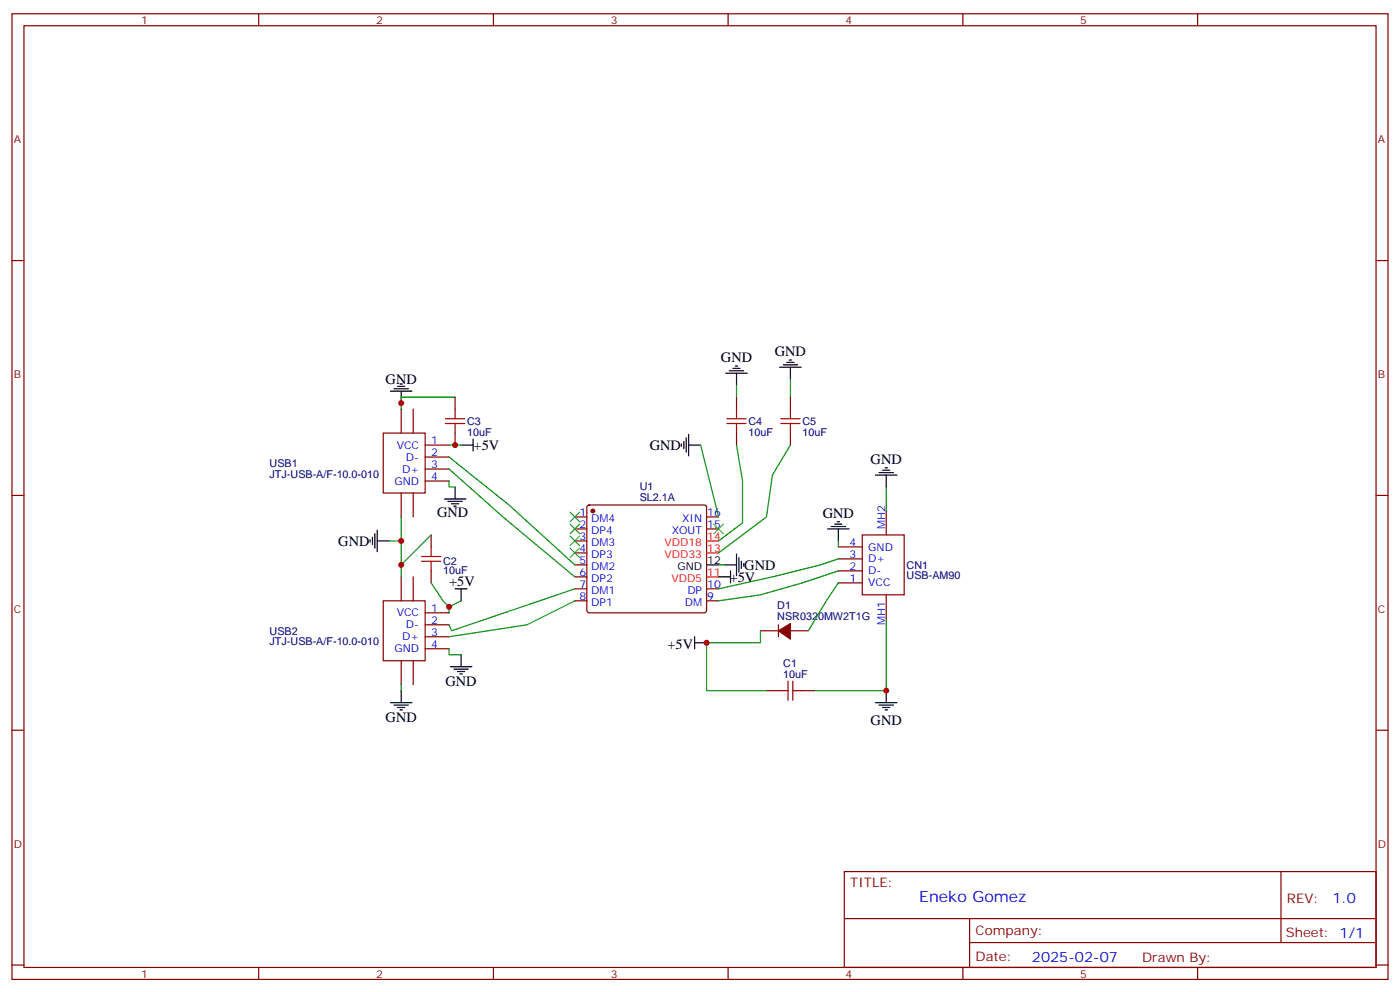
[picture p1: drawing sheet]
<svg xmlns="http://www.w3.org/2000/svg" width="412mm" height="292mm" viewBox="0 0 412 292" stroke-linecap="round" stroke-linejoin="round" font-family="sans-serif">
<g fill="none" stroke="#870000" stroke-width=".35">
<path d="M3.5 4.1h405.4v284.3h-405.4zM7.1 7.6h398.2v277.3h-398.2zM76.2 4.1v3.5M145.3 4.1v3.5M214.5 4.1v3.5M283.6 4.1v3.5M352.8 4.1v3.5M3.5 76.7h3.6M405.3 76.7h3.6M134.1 116.9v3.6M217 116.9v3.6M232.8 116.9v3.6"/>
<path d="M112.9 127.5h12.3v17.7h-12.3zM118.2 120.5v7M121.7 120.5v7M125.2 131.1h7.1M125.2 134.6h7.1M125.2 138.1h7.1M134.1 127.5v3.6M217 127.5v3.6M232.8 127.5v3.6M3.5 145.9h3.6M118.2 145.2v7M121.7 145.2v7"/>
<path d="M125.2 141.6h7.1M127 157.5v3.5M169.3 152.2h3.6M169.3 155.8h3.6M169.3 159.3h3.6M173.1 148.9l.5-.2h33.8l.5 .2 .2 .5v30.3l-.2 .5-.5 .2h-33.8l-.5-.2-.2-.5v-30.3zM208.1 152.2h3.6M208.1 155.8h3.6M254 157.5h12.3v17.7h-12.3zM261.1 150.5v7M405.3 145.9h3.6M112.9 176.9h12.3v17.7h-12.3z"/>
<path d="M118.2 169.9v7M121.7 169.9v7M127 168.1v3.5M169.3 162.8h3.6M169.3 166.3h3.6M169.3 169.9h3.6M169.3 173.4h3.6M169.3 176.9h3.6M208.1 173.4h3.6M208.1 176.9h3.6M246.9 171.6h7.1M246.9 168.1h7.1"/>
<path d="M246.9 164.6h7.1M246.9 161h7.1M261.1 175.2v7M118.2 194.6v7M121.7 194.6v7M125.2 180.4h7.1M125.2 184h7.1M125.2 187.5h7.1M125.2 191h7.1M224 185.7h5.3M229.3 184v3.5M232.8 185.7h5.3"/>
<path d="M3.5 215h3.6M225.8 203.4h3.5M236.4 203.4h3.5M405.3 215h3.6M248.7 256.6h156.6v28.3h-156.6zM377.3 256.7v20.8M248.7 270.5h156.5M285.6 277.5h119.6M285.6 270.5v14.1M3.5 284.2h3.6M76.2 284.9v3.5M145.3 284.9v3.5"/>
<path d="M214.5 284.9v3.5M283.6 284.9v3.5M352.8 284.9v3.5M405.3 284.2h3.6"/>
</g>
<g fill="#870000" stroke="#870000" stroke-width=".35">
<path d="M229.3 185.7l3.5-2.1v4.6z"/>
<circle cx="174.6" cy="150.5" r=".53"/>
</g>
<path d="M208.1 159.3h3.6M208.1 169.9h3.6M208.1 162.8h3.6" fill="none" stroke="#f00" stroke-width=".35"/>
<g fill="none" stroke="#000" stroke-width=".35">
<path d="M115 115.2h6.4M116.1 114.5h4.2M117.1 113.8h2.1M117.8 113.1h.7M118.2 115.2v3.5M213.8 109.9h6.3M214.8 109.2h4.3M215.9 108.5h2.1M216.6 107.8h.7M217 109.9v3.5M229.7 108.1h6.3M230.7 107.4h4.2"/>
<path d="M231.8 106.7h2.1M232.5 106h.7M232.8 108.1v3.6M135.8 131.1h3.5M139.3 129.3v3.5M200.7 130.7v.7M201.4 130v2.1M202.1 128.9v4.3M202.8 131.1h3.6M202.8 127.9v6.3M257.9 139.9h6.3M258.9 139.2h4.3"/>
<path d="M260 138.5h2.1M260.7 137.8h.7M261.1 139.9v3.5M109 158.9v.7M109.7 158.2v2.1M110.4 157.2v4.2M111.1 159.3h3.6M111.1 156.1v6.4M130.9 146.9h6.3M131.9 147.6h4.3M133 148.3h2.1M133.7 149h.7"/>
<path d="M134.1 143.4v3.5M243.8 155.8h6.3M244.8 155h4.3M245.9 154.3h2.1M246.6 153.6h.7M246.9 155.8v3.5M134.1 173.4h3.5M135.8 173.4v3.5M208.1 166.3h3.6M211.7 169.9h3.5M213.4 166.3h3.6M215.2 168.1v3.5"/>
<path d="M217 163.2v6.3M217.7 164.2v4.3M218.4 165.3v2.1M219.1 166v.7M132.6 196.3h6.4M133.7 197h4.2M134.8 197.7h2.1M135.5 198.4h.7M135.8 192.8v3.5M204.6 189.3h3.5M204.6 187.5v3.5M115 206.9h6.4"/>
<path d="M116.1 207.6h4.2M117.1 208.3h2.1M117.8 209h.7M118.2 203.4v3.5M257.9 206.9h6.3M258.9 207.6h4.3M260 208.3h2.1M260.7 209h.7M261.1 203.4v3.5"/>
</g>
<g fill="none" stroke="#008700" stroke-width=".35">
<path d="M134.1 116.9h-15.9v3.6M217 113.4v3.5M232.8 111.7v5.2M132.3 134.6l17.6 14.1 19.4 17.6M132.3 138.1l15.9 14.1 21.1 17.7M132.3 131.1h3.5M206.4 131.1l5.3 21.1M217 131.1l1.7 10.5v12.4l-7 5.3M232.8 131.1l-5.3 8.8-1.7 12.3-14.1 10.6M114.7 159.3h3.5M118.2 152.2v17.7M127 157.5l-8.8 8.8"/>
<path d="M132.3 141.6v1.8h1.8M246.9 159.3v1.7M261.1 143.4v7.1M127 171.6l3.5 5.3 1.8 1.8M135.8 176.9l-3.5 1.8v1.7M169.3 173.4l-36.3 12.3-.7-1.7M169.3 176.9l-14.1 7.1-22.9 3.5M211.7 166.3h1.7M246.9 164.6l-5.2 1.7-14.2 3.6-15.8 3.5M246.9 168.1l-10.5 3.5-12.4 3.6-12.3 1.7M246.9 171.6l-3.5 5.3-5.3 8.8M132.3 191v1.8h3.5"/>
<path d="M224 185.7v3.6h-15.9v14.1h17.7M261.1 182.2v21.2h-21.2M118.2 201.6v1.8"/>
</g>
<g fill="none" stroke="#a10000" stroke-width=".35">
<path d="M131.2 124.7h5.7M131.2 123.3h5.7M134.1 120.5v2.8M134.1 124.7v2.8M214.1 124.7h5.7M214.1 123.3h5.7M217 120.5v2.8M217 124.7v2.8M230 124.7h5.7M230 123.3h5.7M232.8 120.5v2.8M232.8 124.7v2.8"/>
<path d="M124.2 165.3h5.6M124.2 163.9h5.6M127 161v2.9M127 165.3v2.8M229.3 203.4h2.8M232.1 200.6v5.6M233.5 203.4h2.9M233.5 200.6v5.6"/>
</g>
<path d="M167.9 150.8l2.8 2.8M167.9 154.3l2.8 2.9M167.9 157.9l2.8 2.8M170.7 150.8l-2.8 2.8M170.7 154.3l-2.8 2.9M170.7 157.9l-2.8 2.8M210.3 154.3l2.8 2.9M213.1 154.3l-2.8 2.9M167.9 161.4l2.8 2.8M170.7 161.4l-2.8 2.8" fill="none" stroke="#3c3" stroke-width=".35"/>
<g fill="#c00">
<circle cx="118.2" cy="159.3" r=".88"/>
<circle cx="208.1" cy="189.3" r=".88"/>
<circle cx="261.1" cy="203.4" r=".88"/>
<circle cx="134.1" cy="131.1" r=".88"/>
<circle cx="118.2" cy="166.3" r=".88"/>
<circle cx="132.3" cy="178.7" r=".88"/>
<circle cx="118.2" cy="118.7" r=".88"/>
</g>
<text font-size="4.6" fill="#00f" x="270.8" y="265.7">Eneko Gomez</text>
<g font-size="4.2">
<text x="212.4" y="106.7">GND</text>
<text x="228.2" y="105">GND</text>
<text x="113.6" y="113">GND</text>
<text x="139.5" y="132.5">+5V</text>
<text x="191.4" y="132.5">GND</text>
<text x="256.5" y="136.7">GND</text>
<text x="128.8" y="152.2">GND</text>
<text x="242.4" y="152.5">GND</text>
<text x="99.7" y="160.7">GND</text>
<text x="219.3" y="167.7">GND</text>
<text x="132.3" y="172.7">+5V</text>
<text x="214.9" y="171.3">+5V</text>
<text x="196.6" y="191.1">+5V</text>
<text x="131.2" y="202">GND</text>
<text x="113.6" y="212.5">GND</text>
<text x="256.5" y="213.6">GND</text>
</g>
<g font-size="4.2" fill="#00f">
<text x="392.5" y="265.9">1.0</text>
<text x="304" y="283.3">2025-02-07</text>
</g>
<g font-size="3.9" fill="#800">
<text x="250.5" y="261.2">TITLE:</text>
<text x="379.1" y="265.9">REV:</text>
<text x="287.4" y="275.4">Company:</text>
<text x="378.7" y="276">Sheet: 1/1</text>
<text x="287.4" y="283.1">Date:</text>
<text x="336.4" y="283.2">Drawn By:</text>
</g>
<g font-size="3.2" fill="#800">
<text x="41.6" y="7.1">1</text>
<text x="110.8" y="7.1">2</text>
<text x="179.9" y="7.1">3</text>
<text x="249.1" y="7.1">4</text>
<text x="318.2" y="7.1">5</text>
<text x="4.1" y="42.2">A</text>
<text x="405.9" y="42.2">A</text>
<text x="4.1" y="111.3">B</text>
<text x="405.9" y="111.3">B</text>
<text x="4.1" y="180.4">C</text>
<text x="405.9" y="180.4">C</text>
<text x="4.1" y="249.6">D</text>
<text x="405.9" y="249.6">D</text>
<text x="41.6" y="287.9">1</text>
<text x="110.8" y="287.9">2</text>
<text x="179.9" y="287.9">3</text>
<text x="249.1" y="287.9">4</text>
<text x="318.2" y="287.9">5</text>
</g>
<g font-size="3.2" fill="#000080">
<text x="137.6" y="125.1">C3</text>
<text x="220.5" y="125.1">C4</text>
<text x="236.4" y="125.1">C5</text>
<text x="137.6" y="128.4">10uF</text>
<text x="220.5" y="128.4">10uF</text>
<text x="236.4" y="128.4">10uF</text>
<text x="79.4" y="137.5">USB1</text>
<text x="79.4" y="140.7">JTJ-USB-A/F-10.0-010</text>
<text x="188.5" y="147.5">SL2.1A</text>
<text x="188.5" y="144.4">U1</text>
<text x="130.5" y="166.3">C2</text>
<text x="267.1" y="167.5">CN1</text>
<text x="130.5" y="168.9">10uF</text>
<text x="267.1" y="170.6">USB-AM90</text>
<text x="229" y="179.4">D1</text>
<text x="229" y="182.6">NSR0320MW2T1G</text>
<text x="79.4" y="190.1">JTJ-USB-A/F-10.0-010</text>
<text x="79.4" y="186.9">USB2</text>
<text x="230.7" y="196.3">C1</text>
<text x="230.7" y="199.5">10uF</text>
</g>
<g font-size="3.2" fill="#00f">
<text x="127" y="130.7">1</text>
<text x="116.9" y="132.1">VCC</text>
<text x="119.6" y="135.6">D-</text>
<text x="127" y="134.2">2</text>
<text x="127" y="137.8">3</text>
<text x="116.2" y="142.7">GND</text>
<text x="118.4" y="139.2">D+</text>
<text x="127" y="141.3">4</text>
<text x="170.7" y="151.9">1</text>
<text x="170.7" y="155.4">2</text>
<text x="174.2" y="153.6">DM4</text>
<text x="200.9" y="153.6">XIN</text>
<text x="208.3" y="155.4">15</text>
<text x="208.3" y="151.9">16</text>
<text x="260.7" y="155.8" transform="rotate(-90 260.7 155.8)">MH2</text>
<text x="170.7" y="158.9">3</text>
<text x="174.2" y="157.2">DP4</text>
<text x="174.2" y="160.7">DM3</text>
<text x="197.9" y="157.2">XOUT</text>
<text x="250.2" y="160.7">4</text>
<text x="170.7" y="162.5">4</text>
<text x="170.7" y="166">5</text>
<text x="174.2" y="164.2">DP3</text>
<text x="174.2" y="167.7">DM2</text>
<text x="250.2" y="167.7">2</text>
<text x="250.2" y="164.2">3</text>
<text x="255.8" y="165.6">D+</text>
<text x="255.8" y="162.1">GND</text>
<text x="170.7" y="169.5">6</text>
<text x="170.7" y="173">7</text>
<text x="174.2" y="171.3">DP2</text>
<text x="208.3" y="173">10</text>
<text x="250.2" y="171.3">1</text>
<text x="255.8" y="172.7">VCC</text>
<text x="255.8" y="169.2">D-</text>
<text x="170.7" y="176.6">8</text>
<text x="174.2" y="174.8">DM1</text>
<text x="174.2" y="178.3">DP1</text>
<text x="201.7" y="178.3">DM</text>
<text x="202.5" y="174.8">DP</text>
<text x="208.3" y="176.6">9</text>
<text x="116.9" y="181.5">VCC</text>
<text x="119.6" y="185">D-</text>
<text x="127" y="180.1">1</text>
<text x="127" y="183.6">2</text>
<text x="260.7" y="184" transform="rotate(-90 260.7 184)">MH1</text>
<text x="118.4" y="188.6">D+</text>
<text x="127" y="187.1">3</text>
<text x="127" y="190.7">4</text>
<text x="116.2" y="192.1">GND</text>
</g>
<g font-size="3.2" fill="#f00">
<text x="195.7" y="160.7">VDD18</text>
<text x="208.3" y="158.9">14</text>
<text x="195.7" y="164.2">VDD33</text>
<text x="208.3" y="162.5">13</text>
<text x="197.8" y="171.3">VDD5</text>
<text x="208.3" y="169.5">11</text>
</g>
<g font-size="3.2">
<text x="199.6" y="167.7">GND</text>
<text x="208.3" y="166">12</text>
</g>
</svg>
